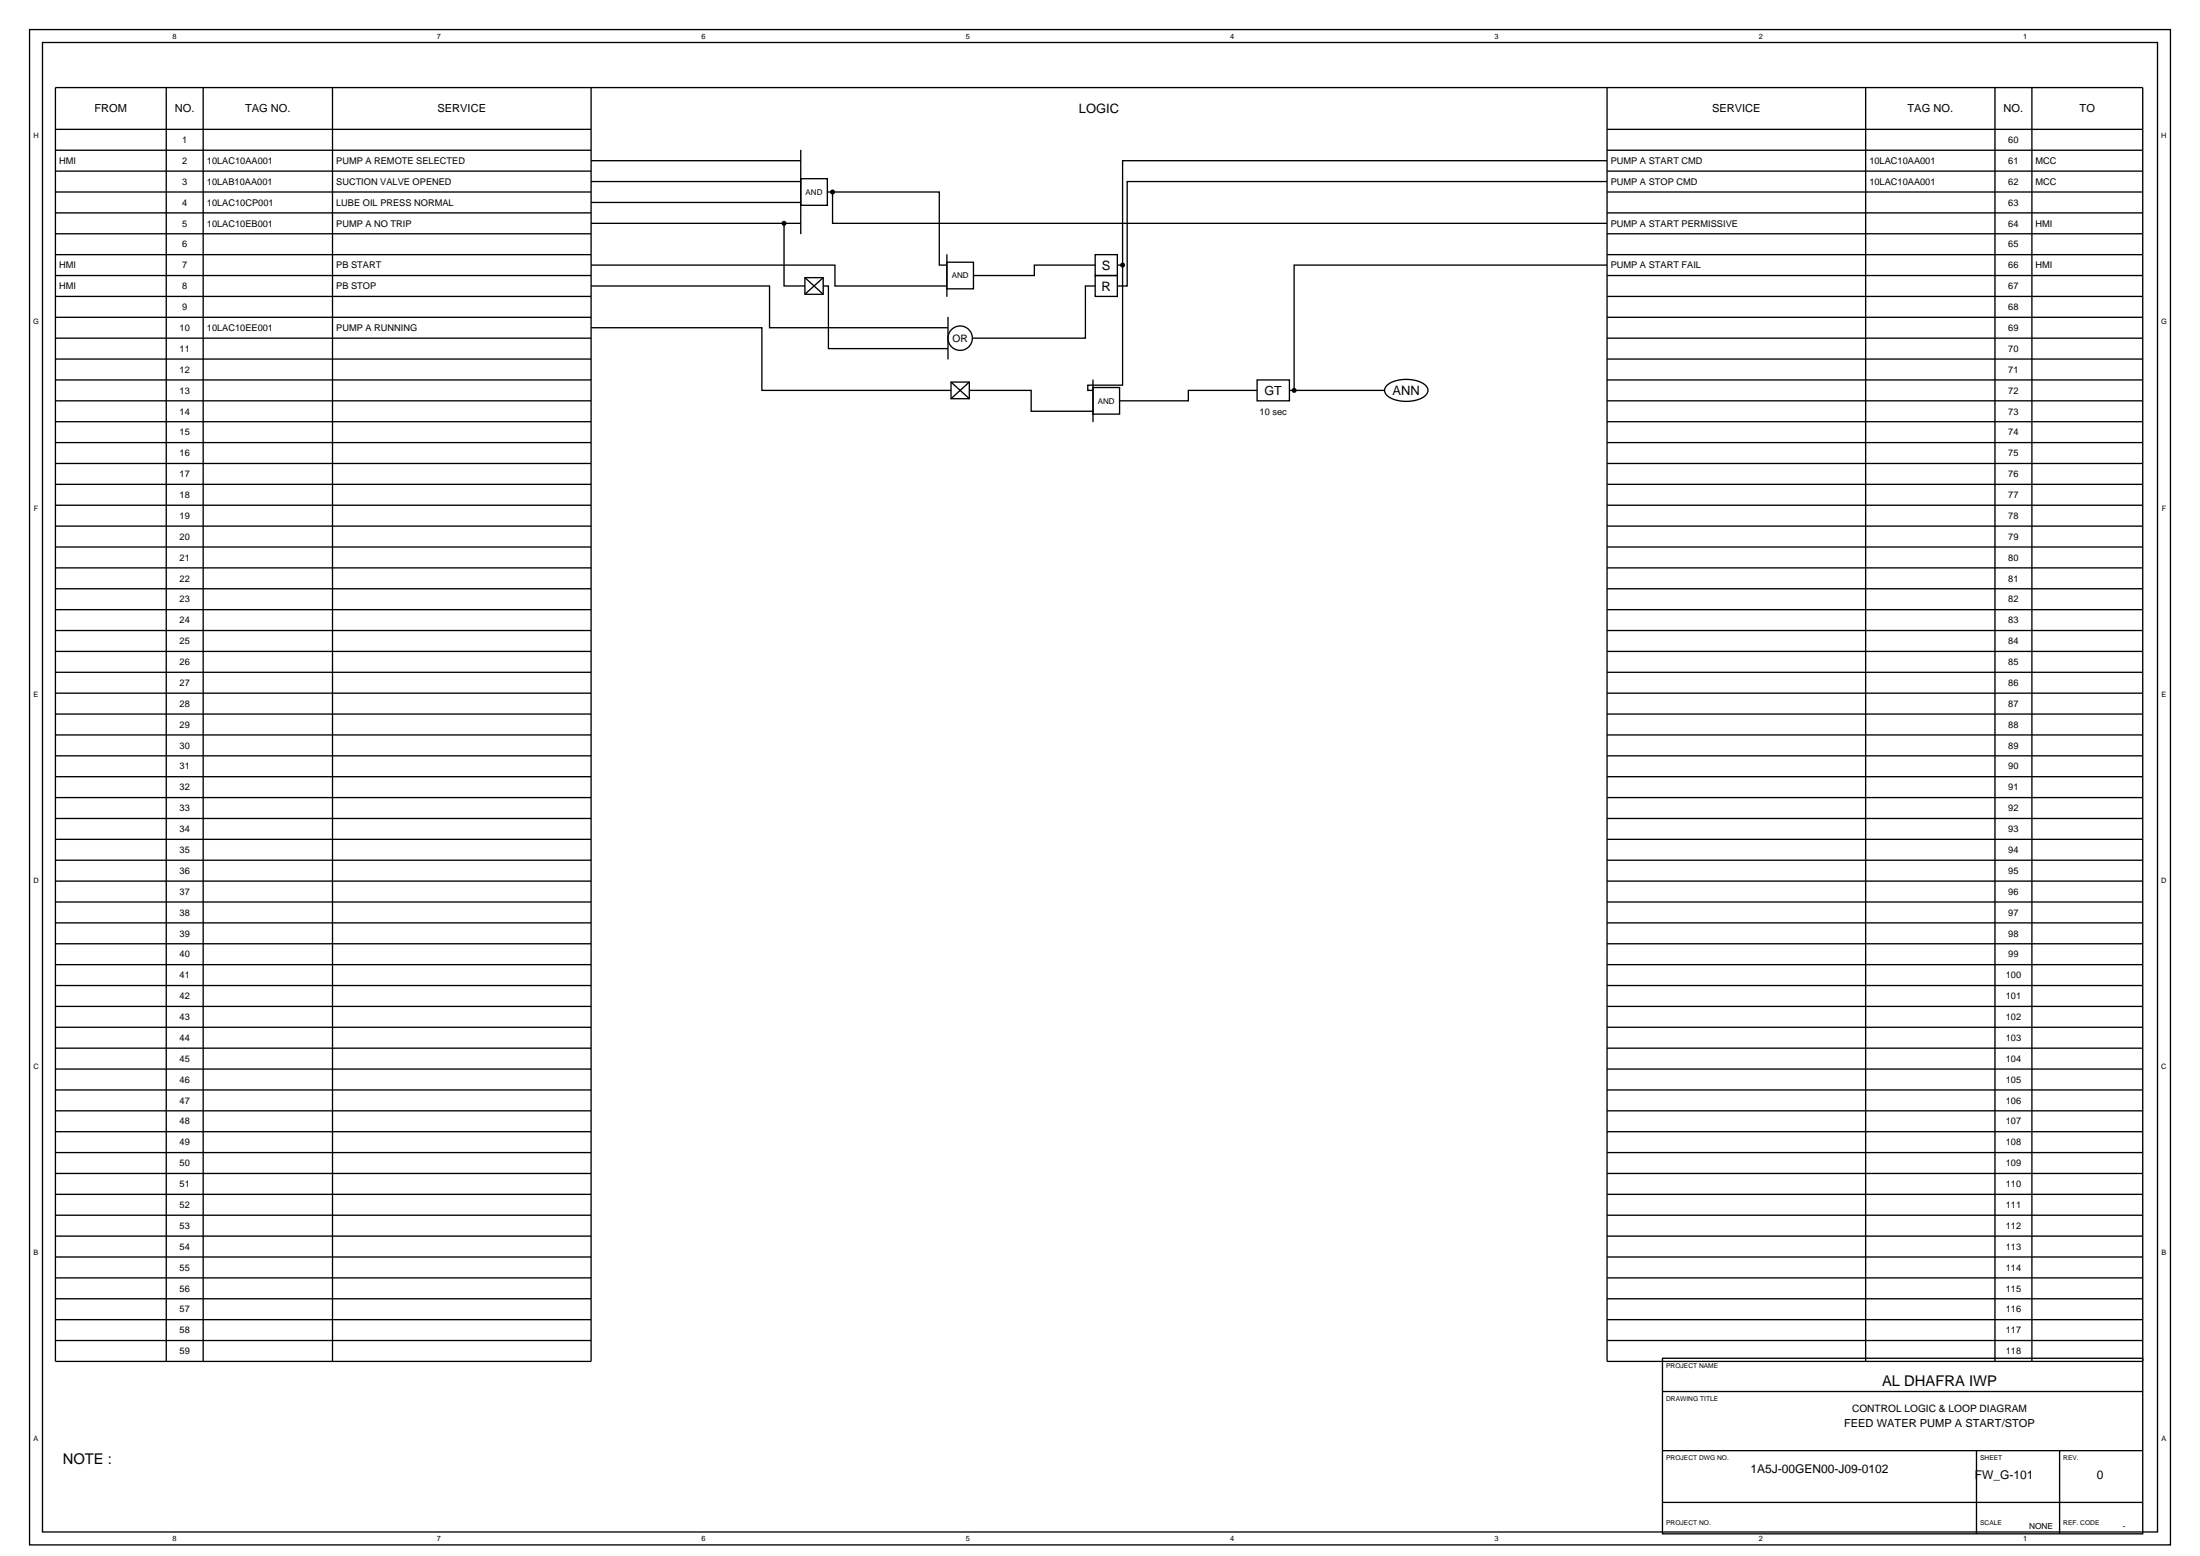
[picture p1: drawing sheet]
<svg xmlns="http://www.w3.org/2000/svg" width="420mm" height="297mm" viewBox="0 0 420 297" stroke-linecap="round" stroke-linejoin="round" font-family="sans-serif">
<g fill="none" stroke="#000" stroke-width=".25">
<path d="M5.6 5.6h408.9v289.3h-408.9zM8.1 8.1h403.9v284.4h-403.9zM31.7 16.7v243.2M38.8 16.7v243.2M63.5 16.7v243.2M112.9 16.7v243.2h-102.3v-243.2h398.6v243.2h-102.3v-243.2M356.3 16.7v243.2M381 16.7v243.2M388.1 16.7v243.2M10.6 24.7h102.3M10.6 28.7h102.3M10.6 32.7h102.3"/>
<path d="M10.6 36.7h102.3M112.9 30.7h40M112.9 34.7h40M112.9 38.6h40M152.9 34.1h5.1v5.1h-5.1zM152.9 28.6v16.1M158 36.7h21.4v13.9h1.4M159 36.7v5.9h147.9M306.9 30.7h-92.5v19.9h-1M306.9 34.7h-91.6v19.9h-1.9M306.9 24.7h102.3M306.9 28.7h102.3"/>
<path d="M306.9 32.7h102.3M306.9 36.7h102.3M10.6 40.6h102.3M10.6 44.6h102.3M10.6 48.6h102.3M10.6 52.6h102.3M10.6 56.6h102.3M112.9 50.6h46.6v4h21.3M112.9 54.6h34.1v8h34M112.9 42.6h40M149.7 42.6v12h4M153.7 53h3.5v3.2h-3.5z"/>
<path d="M153.7 53l3.5 3.2M157.2 54.6h1v12h22.8M157.2 53l-3.5 3.2M180.8 50.1h5.1v5h-5.1zM180.8 48.5v8.2M209.2 48.6h4.2v4h-4.2zM209.2 52.6h4.2v4h-4.2zM209.2 50.6h-11.7v2h-11.6M209.2 54.6h-1.9v10h-21.6M214.4 50.6v22.9h-6.7v1h1M306.9 50.6h-59.7v23.9M306.9 40.6h102.3"/>
<path d="M306.9 44.6h102.3M306.9 48.6h102.3M306.9 52.6h102.3M306.9 56.6h102.3M10.6 60.6h102.3M10.6 64.6h102.3M10.6 68.5h102.3M10.6 72.5h102.3M10.6 76.5h102.3M112.9 62.6h32.6v11.9h36.1M181 60.5v8.1M181.6 72.9h3.5v3.2h-3.5z"/>
<path d="M181.6 72.9l3.5 3.2M185.1 74.5h11.8v4h11.8M185.1 72.9l-3.5 3.2M208.7 74h5.1v5.1h-5.1zM208.7 72.5v8.1M240.1 72.5h6.2v4h-6.2zM240.1 74.5h-13.1v2h-13.2M246.3 74.5h18.1M264.8 73.7a6.3 6.3 0 0 1 7.6 0 1.46 1.46 0 0 1-.9 2.3 6.5 6.5 0 0 1-6.7-.7 1.19 1.19 0 0 1 0-1.6zM306.9 60.6h102.3M306.9 64.6h102.3M306.9 68.5h102.3"/>
<path d="M306.9 72.5h102.3M306.9 76.5h102.3M10.6 80.5h102.3M10.6 84.5h102.3M10.6 88.5h102.3M10.6 92.5h102.3M10.6 96.4h102.3M306.9 80.5h102.3M306.9 84.5h102.3M306.9 88.5h102.3M306.9 92.5h102.3M306.9 96.4h102.3"/>
<path d="M10.6 100.4h102.3M10.6 104.4h102.3M10.6 108.4h102.3M10.6 112.4h102.3M10.6 116.4h102.3M306.9 100.4h102.3M306.9 104.4h102.3M306.9 108.4h102.3M306.9 112.4h102.3M306.9 116.4h102.3M10.6 120.4h102.3M10.6 124.4h102.3"/>
<path d="M10.6 128.3h102.3M10.6 132.3h102.3M10.6 136.3h102.3M306.9 120.4h102.3M306.9 124.4h102.3M306.9 128.3h102.3M306.9 132.3h102.3M306.9 136.3h102.3M10.6 140.3h102.3M10.6 144.3h102.3M10.6 148.3h102.3M10.6 152.3h102.3"/>
<path d="M10.6 156.2h102.3M306.9 140.3h102.3M306.9 144.3h102.3M306.9 148.3h102.3M306.9 152.3h102.3M306.9 156.2h102.3M10.6 160.2h102.3M10.6 164.2h102.3M10.6 168.2h102.3M10.6 172.2h102.3M10.6 176.2h102.3M306.9 160.2h102.3"/>
<path d="M306.9 164.2h102.3M306.9 168.2h102.3M306.9 172.2h102.3M306.9 176.2h102.3M10.6 180.2h102.3M10.6 184.1h102.3M10.6 188.1h102.3M10.6 192.1h102.3M10.6 196.1h102.3M306.9 180.2h102.3M306.9 184.1h102.3M306.9 188.1h102.3"/>
<path d="M306.9 192.1h102.3M306.9 196.1h102.3M10.6 200.1h102.3M10.6 204.1h102.3M10.6 208.1h102.3M10.6 212.1h102.3M10.6 216h102.3M306.9 200.1h102.3M306.9 204.1h102.3M306.9 208.1h102.3M306.9 212.1h102.3M306.9 216h102.3"/>
<path d="M10.6 220h102.3M10.6 224h102.3M10.6 228h102.3M10.6 232h102.3M10.6 236h102.3M10.6 240h102.3M306.9 220h102.3M306.9 224h102.3M306.9 228h102.3M306.9 232h102.3M306.9 236h102.3M306.9 240h102.3"/>
<path d="M10.6 243.9h102.3M10.6 247.9h102.3M10.6 251.9h102.3M10.6 255.9h102.3M306.9 243.9h102.3M306.9 247.9h102.3M306.9 251.9h102.3M306.9 255.9h102.3M317.5 259.3h91.7v33.5h-91.7zM317.5 265.6h91.7M317.5 276.9h91.7M377.5 276.9v15.9"/>
<path d="M393.3 276.9v15.9M317.5 286.8h91.7"/>
<circle cx="183.4" cy="64.6" r="2.33"/>
</g>
<g fill="#000">
<circle cx="159" cy="36.7" r=".48"/>
<circle cx="149.7" cy="42.6" r=".48"/>
<circle cx="214.4" cy="50.6" r=".48"/>
<circle cx="247.2" cy="74.5" r=".48"/>
</g>
<g font-size="2.8">
<text x="359.4" y="264.5">AL DHAFRA IWP</text>
<text x="12" y="279.4">NOTE :</text>
</g>
<g font-size="2.5">
<text x="206.1" y="21.6">LOGIC</text>
<text x="210.5" y="51.5">S</text>
<text x="210.4" y="55.5">R</text>
<text x="266" y="75.4">ANN</text>
</g>
<text font-size="2.4" x="241.5" y="75.4">GT</text>
<g font-size="2.3">
<text x="334.3" y="281.3">1A5J-00GEN00-J09-0102</text>
<text x="377.2" y="282.3">FW_G-101</text>
<text x="400.5" y="282.3">0</text>
</g>
<g font-size="2.1">
<text x="18.1" y="21.4">FROM</text>
<text x="33.4" y="21.4">NO.</text>
<text x="46.8" y="21.4">TAG NO.</text>
<text x="83.5" y="21.4">SERVICE</text>
<text x="327" y="21.4">SERVICE</text>
<text x="364.3" y="21.4">TAG NO.</text>
<text x="382.6" y="21.4">NO.</text>
<text x="397.2" y="21.4">TO</text>
<text x="352.2" y="272.4">FEED WATER PUMP A START/STOP</text>
</g>
<text font-size="2" x="181.9" y="65.2">OR</text>
<text font-size="1.9" x="353.7" y="269.5">CONTROL LOGIC &amp; LOOP DIAGRAM</text>
<g font-size="1.8">
<text x="34.8" y="27.3">1</text>
<text x="383.5" y="27.3">60</text>
<text x="11.3" y="31.3">HMI</text>
<text x="34.8" y="31.3">2</text>
<text x="34.8" y="35.3">3</text>
<text x="39.5" y="31.3">10LAC10AA001</text>
<text x="39.5" y="35.3">10LAB10AA001</text>
<text x="64.2" y="31.3">PUMP A REMOTE SELECTED</text>
<text x="64.2" y="35.3">SUCTION VALVE OPENED</text>
<text x="307.6" y="31.3">PUMP A START CMD</text>
<text x="307.6" y="35.3">PUMP A STOP CMD</text>
<text x="357" y="31.3">10LAC10AA001</text>
<text x="357" y="35.3">10LAC10AA001</text>
<text x="383.5" y="31.3">61</text>
<text x="383.5" y="35.3">62</text>
<text x="388.8" y="31.3">MCC</text>
<text x="388.8" y="35.3">MCC</text>
<text x="34.8" y="39.3">4</text>
<text x="39.5" y="39.3">10LAC10CP001</text>
<text x="64.2" y="39.3">LUBE OIL PRESS NORMAL</text>
<text x="383.5" y="39.3">63</text>
<text x="34.8" y="43.3">5</text>
<text x="34.8" y="47.2">6</text>
<text x="39.5" y="43.3">10LAC10EB001</text>
<text x="64.2" y="43.3">PUMP A NO TRIP</text>
<text x="307.6" y="43.3">PUMP A START PERMISSIVE</text>
<text x="383.5" y="43.3">64</text>
<text x="383.5" y="47.2">65</text>
<text x="388.8" y="43.3">HMI</text>
<text x="11.3" y="51.2">HMI</text>
<text x="34.8" y="51.2">7</text>
<text x="64.2" y="51.2">PB START</text>
<text x="307.6" y="51.2">PUMP A START FAIL</text>
<text x="383.5" y="51.2">66</text>
<text x="388.8" y="51.2">HMI</text>
<text x="11.3" y="55.2">HMI</text>
<text x="34.8" y="55.2">8</text>
<text x="34.8" y="59.2">9</text>
<text x="64.2" y="55.2">PB STOP</text>
<text x="383.5" y="55.2">67</text>
<text x="383.5" y="59.2">68</text>
<text x="34.3" y="63.2">10</text>
<text x="39.5" y="63.2">10LAC10EE001</text>
<text x="64.2" y="63.2">PUMP A RUNNING</text>
<text x="383.5" y="63.2">69</text>
<text x="34.3" y="67.2">11</text>
<text x="34.3" y="71.2">12</text>
<text x="383.5" y="67.2">70</text>
<text x="383.5" y="71.2">71</text>
<text x="34.3" y="75.1">13</text>
<text x="383.5" y="75.1">72</text>
<text x="34.3" y="79.1">14</text>
<text x="34.3" y="83.1">15</text>
<text x="240.6" y="79.3">10 sec</text>
<text x="383.5" y="79.1">73</text>
<text x="383.5" y="83.1">74</text>
<text x="34.3" y="87.1">16</text>
<text x="383.5" y="87.1">75</text>
<text x="34.3" y="91.1">17</text>
<text x="34.3" y="95.1">18</text>
<text x="383.5" y="91.1">76</text>
<text x="383.5" y="95.1">77</text>
<text x="34.3" y="99.1">19</text>
<text x="383.5" y="99.1">78</text>
<text x="34.3" y="103">20</text>
<text x="34.3" y="107">21</text>
<text x="383.5" y="103">79</text>
<text x="383.5" y="107">80</text>
<text x="34.3" y="111">22</text>
<text x="383.5" y="111">81</text>
<text x="34.3" y="115">23</text>
<text x="34.3" y="119">24</text>
<text x="383.5" y="115">82</text>
<text x="383.5" y="119">83</text>
<text x="34.3" y="123">25</text>
<text x="383.5" y="123">84</text>
<text x="34.3" y="127">26</text>
<text x="34.3" y="131">27</text>
<text x="383.5" y="127">85</text>
<text x="383.5" y="131">86</text>
<text x="34.3" y="134.9">28</text>
<text x="383.5" y="134.9">87</text>
<text x="34.3" y="138.9">29</text>
<text x="34.3" y="142.9">30</text>
<text x="383.5" y="138.9">88</text>
<text x="383.5" y="142.9">89</text>
<text x="34.3" y="146.9">31</text>
<text x="383.5" y="146.9">90</text>
<text x="34.3" y="150.9">32</text>
<text x="34.3" y="154.9">33</text>
<text x="383.5" y="150.9">91</text>
<text x="383.5" y="154.9">92</text>
<text x="34.3" y="158.9">34</text>
<text x="383.5" y="158.9">93</text>
<text x="34.3" y="162.8">35</text>
<text x="34.3" y="166.8">36</text>
<text x="383.5" y="162.8">94</text>
<text x="383.5" y="166.8">95</text>
<text x="34.3" y="170.8">37</text>
<text x="383.5" y="170.8">96</text>
<text x="34.3" y="174.8">38</text>
<text x="34.3" y="178.8">39</text>
<text x="383.5" y="174.8">97</text>
<text x="383.5" y="178.8">98</text>
<text x="34.3" y="182.8">40</text>
<text x="383.5" y="182.8">99</text>
<text x="34.3" y="186.8">41</text>
<text x="34.3" y="190.7">42</text>
<text x="383.1" y="186.8">100</text>
<text x="383.1" y="190.7">101</text>
<text x="34.3" y="194.7">43</text>
<text x="383.1" y="194.7">102</text>
<text x="34.3" y="198.7">44</text>
<text x="34.3" y="202.7">45</text>
<text x="383.1" y="198.7">103</text>
<text x="383.1" y="202.7">104</text>
<text x="34.3" y="206.7">46</text>
<text x="383.1" y="206.7">105</text>
<text x="34.3" y="210.7">47</text>
<text x="34.3" y="214.7">48</text>
<text x="383.1" y="210.7">106</text>
<text x="383.1" y="214.7">107</text>
<text x="34.3" y="218.7">49</text>
<text x="383.1" y="218.7">108</text>
<text x="34.3" y="222.6">50</text>
<text x="34.3" y="226.6">51</text>
<text x="383.1" y="222.6">109</text>
<text x="383.1" y="226.6">110</text>
<text x="34.3" y="230.6">52</text>
<text x="383.1" y="230.6">111</text>
<text x="34.3" y="234.6">53</text>
<text x="34.3" y="238.6">54</text>
<text x="383.1" y="234.6">112</text>
<text x="383.1" y="238.6">113</text>
<text x="34.3" y="242.6">55</text>
<text x="383.1" y="242.6">114</text>
<text x="34.3" y="246.6">56</text>
<text x="34.3" y="250.5">57</text>
<text x="383.1" y="246.6">115</text>
<text x="383.1" y="250.5">116</text>
<text x="34.3" y="254.5">58</text>
<text x="383.1" y="254.5">117</text>
<text x="34.3" y="258.5">59</text>
<text x="383.1" y="258.5">118</text>
</g>
<g font-size="1.6">
<text x="387.5" y="292">NONE</text>
<text x="405.4" y="292">-</text>
</g>
<g font-size="1.5">
<text x="153.9" y="37.2">AND</text>
<text x="181.8" y="53.1">AND</text>
<text x="209.7" y="77.1">AND</text>
</g>
<g font-size="1.4">
<text x="33" y="7.4">8</text>
<text x="83.5" y="7.4">7</text>
<text x="133.9" y="7.4">6</text>
<text x="184.4" y="7.4">5</text>
<text x="234.9" y="7.4">4</text>
<text x="285.4" y="7.4">3</text>
<text x="335.9" y="7.4">2</text>
<text x="386.4" y="7.4">1</text>
<text x="6.4" y="26.4">H</text>
<text x="412.8" y="26.4">H</text>
<text x="6.3" y="61.9">G</text>
<text x="412.7" y="61.9">G</text>
<text x="6.4" y="97.5">F</text>
<text x="412.8" y="97.5">F</text>
<text x="6.4" y="133">E</text>
<text x="412.8" y="133">E</text>
<text x="6.4" y="168.5">D</text>
<text x="412.8" y="168.5">D</text>
<text x="6.4" y="204.1">C</text>
<text x="412.8" y="204.1">C</text>
<text x="6.4" y="239.6">B</text>
<text x="412.8" y="239.6">B</text>
<text x="6.4" y="275.2">A</text>
<text x="412.8" y="275.2">A</text>
<text x="33" y="294.2">8</text>
<text x="83.5" y="294.2">7</text>
<text x="133.9" y="294.2">6</text>
<text x="184.4" y="294.2">5</text>
<text x="234.9" y="294.2">4</text>
<text x="285.4" y="294.2">3</text>
<text x="335.9" y="294.2">2</text>
<text x="386.4" y="294.2">1</text>
</g>
<g font-size="1.3">
<text x="318.2" y="261.1">PROJECT NAME</text>
<text x="318.2" y="267.4">DRAWING TITLE</text>
<text x="318.2" y="278.7">PROJECT DWG NO.</text>
<text x="378.2" y="278.7">SHEET</text>
<text x="394.1" y="278.7">REV.</text>
<text x="318.2" y="291">PROJECT NO.</text>
<text x="378.2" y="291">SCALE</text>
<text x="394.1" y="291">REF. CODE</text>
</g>
</svg>
